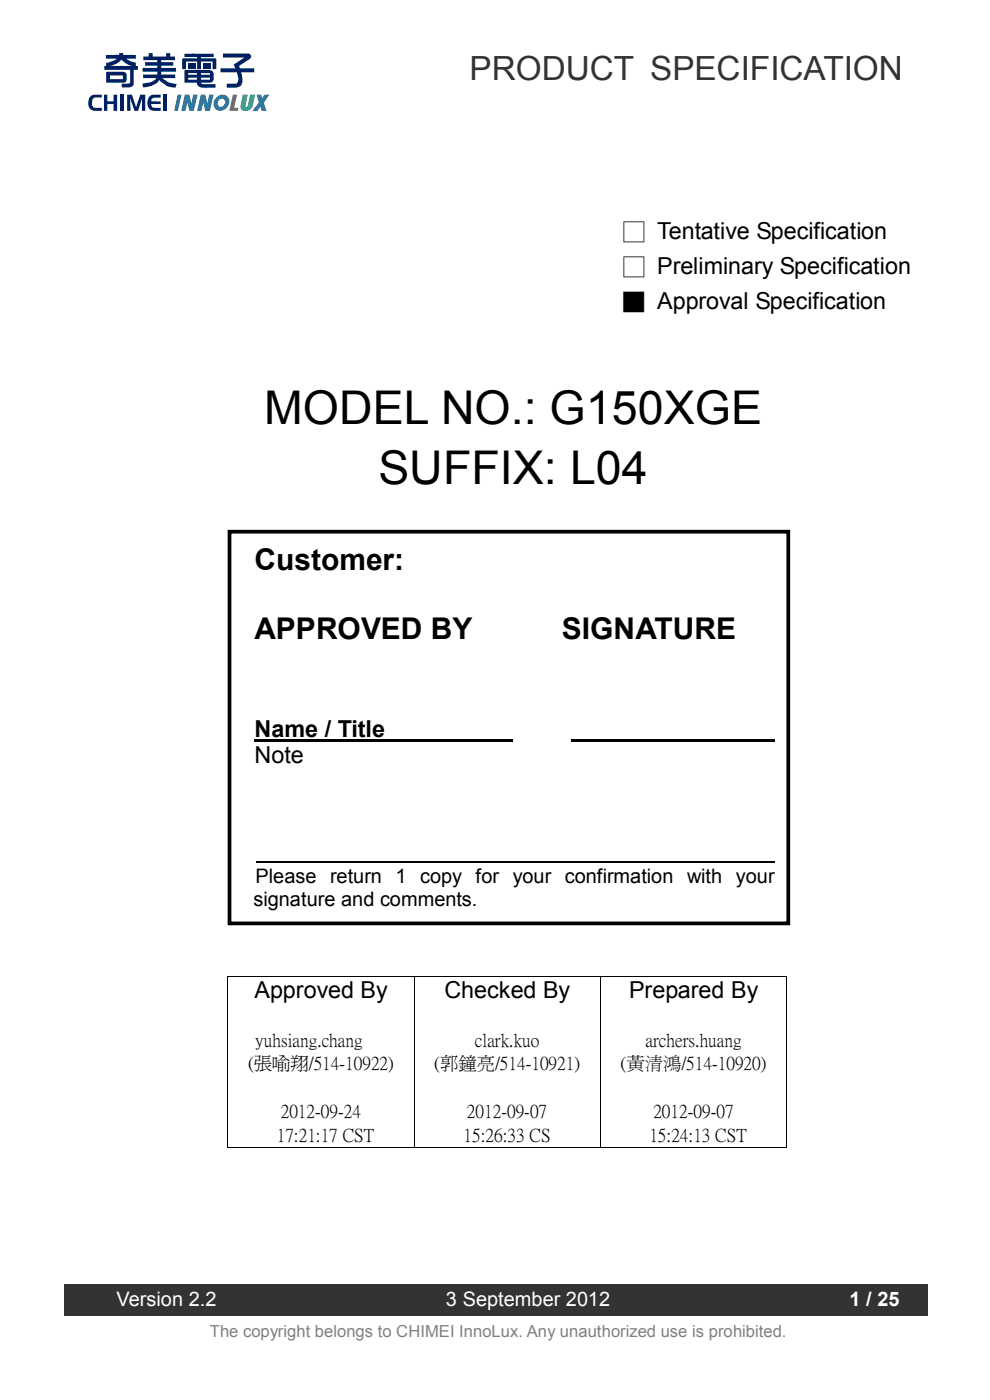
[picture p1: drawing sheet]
<svg xmlns="http://www.w3.org/2000/svg" width="210mm" height="297mm" viewBox="0 0 210 297" stroke-linecap="round" stroke-linejoin="round" font-family="sans-serif">
<path d="M13.8 272.3h183v6.8h-183z" fill-rule="evenodd" fill="#333"/>
<g fill="#002063">
<path d="M34.7 20.1h.8v3.4h-.8z" fill-rule="evenodd"/>
<path d="M31.9 20.3l.6-.2h1.6v.6h-1.2a.73 .73 0 0 0-.8 .8h2v.6h-2.1l.4 .7 1.7 .1v.6a3.3 3.3 0 0 1-2.1-.2 1.95 1.95 0 0 1-.1-3z" fill-rule="evenodd"/>
<path d="M27 20.1h1l.9 2.6 .9-2.6h1v3.4h-.7v-2.7l-.8 2.7h-.8l-.9-2.7 .1 2.7h-.7z" fill-rule="evenodd"/>
<path d="M25.5 20.1h.7v3.4h-.7z" fill-rule="evenodd"/>
<path d="M22.1 20.1h.7v1.4h1.3v-1.4h.7v3.4h-.7v-1.4h-1.3v1.4h-.7z" fill-rule="evenodd"/>
<path d="M19.3 20.3l.7-.2h1.6v.6h-1.2a.9 .9 0 0 0-.9 1.2l.1 .5 .2 .4 1.8 .1v.6a3.4 3.4 0 0 1-2.1-.2 2.01 2.01 0 0 1-.2-3z" fill-rule="evenodd"/>
</g>
<g fill="#007cc5">
<path d="M37.7 20.1h.8l-.8 3.4h-.7z" fill-rule="evenodd"/>
<path d="M39.2 20.1h1l.4 1.8 .4-1.8h.9l-.8 3.4h-.9l-.4-1.7-.5 1.7h-.9z" fill-rule="evenodd"/>
<path d="M42.6 20.1h.9l.5 1.8 .4-1.8h.9l-.8 3.4h-1l-.4-1.7-.4 1.7h-.9z" fill-rule="evenodd"/>
</g>
<path d="M49.4 20.1h.9l-.6 2.8h.8v.6h-1.9z" fill-rule="evenodd" fill="#df3232"/>
<path d="M51.5 20.1h1l-.4 2.2 .1 .4 .3-.2 .6-2.4h1l-.5 2.4a1.51 1.51 0 0 1-2.5 .6l-.1-.5z" fill-rule="evenodd" fill="#0e9f35"/>
<g fill="#007cc5">
<path d="M54.4 20.1h1l.2 .8 .5-.8h1l-1.1 1.7 .5 1.7h-1l-.3-.9-.6 .9h-1l1.3-1.8z" fill-rule="evenodd"/>
<path d="M45.9 20.7a1.57 1.57 0 0 0-.3 2.4 1.57 1.57 0 0 0 2.4-.2 1.56 1.56 0 0 0 .3-2.4 1.56 1.56 0 0 0-2.4 .2zM46.4 21.2a.78 .78 0 0 1 1.2 0 .78 .78 0 0 1-.1 1.2 .77 .77 0 0 1-1.2 0 .77 .77 0 0 1 .1-1.2z" fill-rule="evenodd"/>
</g>
<g fill="#002063">
<path d="M30.4 12h1.1v-.7h.9v.7h2.9v-.7h.8v.7h1v.8h-2.9v.4h2.5v.7h-2.5v.5h3.1v.8h-3.1v.6h3v.8h-2.7a4 4 0 0 0 3 1.2l-.2 .8a4.3 4.3 0 0 1-3.5-1.6 4.3 4.3 0 0 1-3.4 1.6l-.2-.9a3.5 3.5 0 0 0 3-1.1h-2.8v-.8h3v-.6h-3.2v-.8h3.2v-.5h-2.6v-.7h2.6v-.4h-3z"/>
<path d="M47.3 11.4h5.4a.62 .62 0 0 1 .5 .4 .62 .62 0 0 1-.2 .7l-2.3 1.5 .2 .5h3v.8h-2.8l.3 .8a1.79 1.79 0 0 1-.7 2.3l-.7 .2h-1.9v-.8h2l.4-.4v-.8l-.3-1.3h-3.4v-.8h3.1l-.3-.8 2.3-1.5h-4.6z"/>
<path d="M43.1 13.4h1.6v.4h-1.6z"/>
<path d="M43.1 14h1.6v.5h-1.6z"/>
<path d="M39.1 11.4h6.2v.7h-2.7v.3h3.2l.1 .1v2.2h-.8v-1.6h-2.5v1.6h-.8v-1.6h-2.3v1.6h-.8v-2.2l3.1-.1v-.3h-2.7z"/>
<path d="M39.8 13.4h1.7v.4h-1.7z"/>
<path d="M39.8 14h1.7v.5h-1.7z"/>
<path d="M22.6 15.3v2.2h3.7l.3-.1 .2-.4a1.88 1.88 0 0 0-.1-1.5l-.6-.3zM23.3 16h2.8v.8h-2.8z"/>
<path d="M22.5 11.7v.8h2.3l-1.7 .8h-.6v.7h-.4v.8h5.5v2.7l-.4 .3h-1.4v.8a3.2 3.2 0 0 0 2.2-.3l.4-.4v-3.1h.9v-.8h-.5v-.7l-1-.2-1-.6h2v-.8h-2.7v-.5h-.8v.5zM23.2 14a4 4 0 0 0 2.5-1.3l1.6 1.1 1.1 .2z"/>
<path d="M39.2 14.8l-.1 .2v2.5h2.7a1.15 1.15 0 0 0 1.1 1.1h2.8v-.8h-2.7l-.4-.3h1.9l.5-.1 .3-.6v-1.2a1.01 1.01 0 0 0-.8-.8zM42.6 15.5h1.9v.4h-1.9zM42.6 16.5h1.9v.4h-1.9zM39.9 16.5h1.9v.4h-1.8zM39.9 15.5h1.9v.4h-1.9z"/>
</g>
<path d="M48.7 112.8h118.5v83.1h-118.5z" fill-rule="evenodd" fill="#fff"/>
<path d="M48.7 112.8h118.5v83.1h-118.5z" fill="none" stroke="#000" stroke-width=".79"/>
<g fill="#000">
<path d="M54 156.8h54.8v.5h-54.8zM121.2 156.8h43.1v.5h-43.1zM48.3 207h.1v.2h-.1zM48.3 212.9h.1v.2h-.1zM87.8 207h.1v.2h-.1zM87.8 212.9h.1v.2h-.1zM127.3 207h.2v.2h-.2zM127.3 212.9h.2v.2h-.2zM166.8 207h.2v.2h-.2zM166.8 212.9h.2v.2h-.2zM48.3 243.3h.1v.2h-.1zM87.8 243.3h.1v.2h-.1z"/>
<path d="M127.3 243.3h.2v.2h-.2zM166.8 243.3h.2v.2h-.2z"/>
</g>
<path d="M54.3 182.9h110" fill="none" stroke="#000" stroke-width=".38"/>
<g fill="none" stroke="#000" stroke-width=".21">
<path d="M48.3 207.2v5.7M48.3 213.1v30.2M48.4 207.1h39.4M87.8 207.2v5.7M87.8 213.1v30.2M87.9 207.1h39.4M127.4 207.2v5.7M127.4 213.1v30.2M127.5 207.1h39.3M166.9 207.2v5.7M166.9 213.1v30.2M48.4 243.4h39.4"/>
<path d="M87.9 243.4h39.4M127.5 243.4h39.3"/>
</g>
<g font-size="9.9">
<text x="56" y="89.9">MODEL NO.: G150XGE</text>
<text x="80.3" y="102.6">SUFFIX: L04</text>
</g>
<text font-size="7.1" fill="#333" x="99.6" y="16.9">PRODUCT SPECIFICATION</text>
<g font-size="6.3">
<text x="54" y="121">Customer:</text>
<text x="54" y="135.6">APPROVED BY</text>
<text x="119.2" y="135.6">SIGNATURE</text>
</g>
<g font-size="5">
<text x="132" y="50.8">□ Tentative Specification</text>
<text x="132" y="58.2">□ Preliminary Specification</text>
<text x="132" y="65.6">■ Approval Specification</text>
<text x="54" y="156.3">Name / Title</text>
<text x="54" y="161.9">Note</text>
<text x="54" y="211.8">Approved By</text>
<text x="94.3" y="211.8">Checked By</text>
<text x="133.4" y="211.8">Prepared By</text>
</g>
<g font-size="4.2">
<text x="54.2" y="187.3">Please return 1 copy for your confirmation with your</text>
<text x="53.8" y="192.1">signature and comments.</text>
</g>
<g font-size="4.2" fill="#fff">
<text x="24.7" y="277">Version 2.2</text>
<text x="94.6" y="277">3 September 2012</text>
<text x="180.2" y="277">1 / 25</text>
</g>
<g font-size="3.9">
<text x="54.1" y="221.8">yuhsiang.chang</text>
<text x="100.8" y="221.8">clark.kuo</text>
<text x="136.9" y="221.8">archers.huang</text>
<text x="52.6" y="226.8">(張喻翔/514-10922)</text>
<text x="92.1" y="226.8">(郭鐘亮/514-10921)</text>
<text x="131.7" y="226.8">(黃清鴻/514-10920)</text>
<text x="59.6" y="236.9">2012-09-24</text>
<text x="99.1" y="236.9">2012-09-07</text>
<text x="138.6" y="236.9">2012-09-07</text>
<text x="58.7" y="242">17:21:17 CST</text>
<text x="98.3" y="242">15:26:33 CS</text>
<text x="137.8" y="242">15:24:13 CST</text>
</g>
<text font-size="3.5" fill="#808080" x="44.5" y="283.6">The copyright belongs to CHIMEI InnoLux. Any unauthorized use is prohibited.</text>
</svg>
